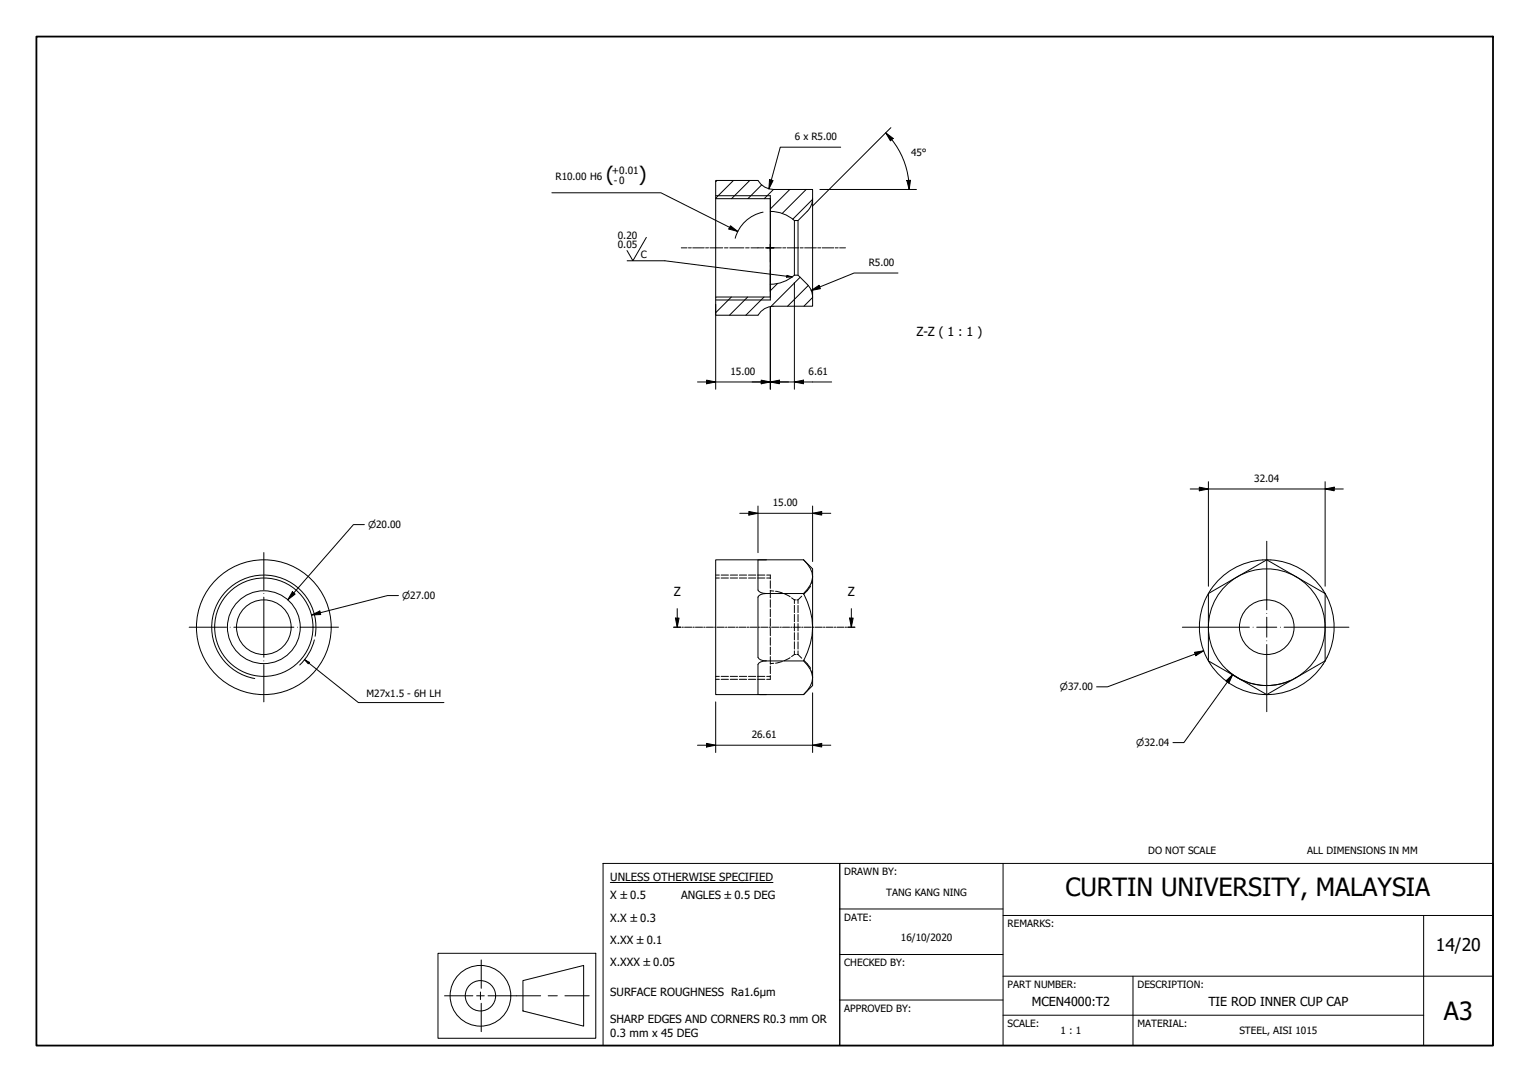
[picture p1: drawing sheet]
<svg xmlns="http://www.w3.org/2000/svg" width="420mm" height="297mm" viewBox="0 0 420 297" stroke-linecap="round" stroke-linejoin="round" font-family="sans-serif">
<!-- layer: Hatch (ISO) -->
<g fill="none" stroke="#000" stroke-width=".27">
<path d="M196.9 49.5l-.4 .4M201.4 49.5l-4.9 4.9M205.9 49.5l-5 5M209.2 50.7l-3.8 3.8M212.4 52l-2.5 2.5M216.9 52l-5.4 5.4M221.4 52l-6.6 6.6M223.1 54.8l-5.4 5.4M213.5 77.8l-2 2M219.7 76.1l-8 8.1M221.9 78.4l-5.6 5.7M200.8 81.5l-4.3 4.3"/>
<path d="M205.3 81.5l-5 5M209.8 81.5l-5 5M223.1 81.7l-2.3 2.4"/>
</g>
<!-- layer: Hidden (ISO) -->
<g fill="none" stroke="#000" stroke-width=".27">
<path d="M196.5 158.7h1M196.5 157.9h1M198 158.7h2M198 157.9h2M200.5 158.7h2M200.5 157.9h2M203 158.7h2M203 157.9h2M205.5 158.7h2M205.5 157.9h2M208 158.7h2M208 157.9h2"/>
<path d="M210.5 158.7h1M210.5 157.9h1v1M211.5 159.4v2.1M223.1 158.6l-.2 1.5M211.5 162.2l1 .1M211.5 162v2.1M211.5 164.6v2.1M211.5 167.2v2.1M211.5 169.8v2.1M211.5 172.4v2.1M211.5 175.1v2M211.5 177.6v2.1"/>
<path d="M213 162.3l1.8 .5M215.3 162.9l1.7 .9M217.4 164.1l.7 .6M218.1 164.7v1M218.1 166.2v2M218.1 168.7v2M218.1 171.2v2M218.1 173.7v2M218.1 176.2v2M218.1 178.7v1M218.1 179.7h.4M218.1 164.7h.4"/>
<path d="M218.1 179.7l-.7 .6M218.8 179.7h.3M218.8 164.7h.3M219.1 166.2v2M219.1 168.7v2M219.1 171.2v2M219.1 173.7v2M219.1 176.2v2M219.1 178.7v1M219.1 179.7l1.1 1M220.2 163.7l-1.1 1v1M222.6 160.9l-1.9 2.3"/>
<path d="M196.5 185.7h1M196.5 186.5h1M198 185.7h2M198 186.5h2M200.5 185.7h2M200.5 186.5h2M203 185.7h2M203 186.5h2M205.5 185.7h2M205.5 186.5h2M208 185.7h2M208 186.5h2"/>
<path d="M210.5 185.7h1M211.5 185.5v1h-1M211.5 180.3v2M211.5 182.9v2M212.5 182.1l-1 .1M214.8 181.6l-1.8 .5M217 180.5l-1.7 .9M220.7 181.2l1.9 2.3M222.9 184.2l.2 1.6"/>
</g>
<!-- layer: Visible (ISO) -->
<g fill="none" stroke="#000" stroke-width=".27">
<path d="M196.5 54.5h15v3.5a10 10 0 0 1 6.7 2.5M196.5 54.5v27M211.5 53.7v28.7M223.1 54.5l-.2 1.6-.8 1.5-3 2.9h-1M223.1 54.5v-2.5h-10.6a5 5 0 0 1-4.3-2.5h-11.7v5M223.1 54.5v27.1M218.1 75.5h1l3 3 .8 1.5 .2 1.6M218.1 60.5v15M218.1 75.5a10 10 0 0 1-6.6 2.5M219.1 60.5v15M211.5 81.5h-15v5h11.7a5 5 0 0 1 4.3-2.4h10.6v-2.5M210.4 153.7h-2.2v8.3a2.38 2.38 0 0 0 2.2 .9"/>
<path d="M210.4 153.7h-13.9v37h13.9M210.4 153.7h10.3M220.7 153.7a6.2 6.2 0 0 1 2.3 5.8l-.5 1.1-1.8 2.3a18.5 18.5 0 0 1 0 18.5 6.2 6.2 0 0 1 2.3 5.8l-.5 1.1-1.8 2.4M220.7 153.7l2.4 2.5v32l-2.4 2.5M339.9 158.3l8-4.6 8 4.6M339.9 158.3l-8.1 4.6v9.3M339.9 158.3a16 16 0 0 0-8.1 13.9M339.9 158.3a16 16 0 0 1 16 0M355.9 158.3a16 16 0 0 1 0 27.8M355.9 158.3l8 4.6M210.4 162.9a2.3 2.3 0 0 0-2.2 1v16.6a2.29 2.29 0 0 0 2.2 .9M210.4 162.9h10.3"/>
<path d="M331.8 172.2v9.2l8.1 4.7M331.8 172.2a16 16 0 0 0 8.1 13.9M332.4 162a18.5 18.5 0 0 1 31.5 .9M332.4 162a18.5 18.5 0 0 0 5.7 25.9 18.5 18.5 0 0 0 25.8-6.5M363.9 162.9a18.5 18.5 0 0 1 .5 17.6M363.9 162.9v18.5M210.4 181.4a2.35 2.35 0 0 0-2.2 1v8.2l2.2 .1M210.4 190.7h10.3M210.4 181.4h10.3M339.9 186.1a16 16 0 0 0 16 0M339.9 186.1l8 4.6 8-4.6M363.9 181.4l-8 4.7"/>
<path d="M364.4 180.5l-.5 .9"/>
<circle cx="72.4" cy="172.2" r="18.5"/>
<circle cx="72.4" cy="172.2" r="13.5"/>
<circle cx="72.4" cy="172.2" r="10"/>
<circle cx="72.4" cy="172.2" r="7.5"/>
<circle cx="347.9" cy="172.2" r="7.5"/>
</g>
<!-- layer: Visible Narrow (ISO) -->
<path d="M196.5 53.7h15M196.5 82.4h15M86.5 174.7a14.3 14.3 0 0 0-11.6-16.6 14.3 14.3 0 0 0-16.5 11.6 14.3 14.3 0 0 0 11.6 16.6" fill="none" stroke="#000" stroke-width=".27"/>
<!-- layer: Section Line (ISO) -->
<g fill="none" stroke="#000" stroke-width=".27">
<path d="M185 172.2h1.9M185.5 169.7h1l-.5 2.5zM186 167.1v5.1M187.3 172.2h.4M188 172.2h1.9M190.3 172.2h.4M191 172.2h1.9M193.3 172.2h.3M194 172.2h1.9M196.2 172.2h.4M197 172.2h1.9M199.2 172.2h.4"/>
<path d="M199.9 172.2h2M202.2 172.2h.4M202.9 172.2h2M205.2 172.2h.4M205.9 172.2h2M208.2 172.2h.4M208.9 172.2h2M211.2 172.2h.4M211.9 172.2h1.9M214.2 172.2h.4M214.9 172.2h1.9M217.2 172.2h.4"/>
<path d="M217.9 172.2h1.9M220.1 172.2h.4M220.9 172.2h1.9M223.1 172.2h.4M223.9 172.2h1.9M226.1 172.2h.4M226.8 172.2h2M229.1 172.2h.4M229.8 172.2h2M232.1 172.2h.4M232.8 172.2h2M233.3 169.7h1l-.5 2.5z"/>
<path d="M233.8 167.1v5.1"/>
</g>
<g fill="#000">
<path d="M185.5 169.7h1l-.5 2.5z" fill-rule="evenodd"/>
<path d="M233.3 169.7h1l-.5 2.5z" fill-rule="evenodd"/>
</g>
<!-- layer: Border (ISO) -->
<path d="M10 10h400v277h-400z" fill="none" stroke="#000" stroke-width=".5"/>
<!-- layer: Title (ISO) -->
<g fill="none" stroke="#000" stroke-width=".27">
<path d="M165.6 237h65v50h-65zM230.6 237h179.4v50h-179.4zM275.5 237v50M167.6 242.3h44.7M230.6 249.5h44.9M275.5 251.3h134.5M391 251.3v35.7M120.3 261.7h43.3v23.3h-43.3zM122.1 273.4h7.8M130.9 273.4h2.1M131.9 272.3v2.1M132.2 263.5v7.8"/>
<path d="M132.2 275.4v7.8M134 273.4h14.5M143.6 269.2l16.7-4.2v16.7l-16.7-4.2zM150.5 273.4h2.6M155.1 273.4h6.7M230.6 274.5h44.9M230.6 262h44.9M275.5 278.7h115.5M275.5 268h134.5M311.1 268v19"/>
<circle cx="131.9" cy="273.4" r="8.3"/>
<circle cx="131.9" cy="273.4" r="4.2"/>
</g>
<!-- layer: Dimension (ISO) -->
<g fill="none" stroke="#000" stroke-width=".27">
<path d="M243.2 36.5l2.1 1.5-.8 .7zM243.2 36.5a22 22 0 0 1 6.5 15.5M244.6 35l-21.5 21.6M151.5 52.9h30l21.1 10.6M209.6 58.2a10 10 0 0 0-7.7 7.2M211.3 49.3l1 .3-1.1 2.2zM225.1 52h26.6M230.9 40.4h-16.6l-3.1 11.4M249 49.6l1-.1-.3 2.5zM200.6 62l2 1.5-2.5-.6zM218.1 77.5v29.4M222.8 79.7l2.1-1.4 .4 1z"/>
<path d="M246.6 75h-12.1l-11.7 4.7M196.5 83.5v23.4M211.5 84.4v22.5M191.5 104.9h36.9M194 104.4l2.5 .5-2.5 .5zM209 104.4l2.5 .5-2.5 .5zM211.5 104.9l2.5-.5v1zM218.1 104.9l2.6-.5v1zM208.2 138.9v12.8M223.1 138.9v15.3M326.8 134.2h42.1M329.3 133.7l2.5 .5-2.5 .5z"/>
<path d="M331.8 132.2v28.7M363.9 134.2l2.5-.5v1zM363.9 132.2v28.7M100.1 144h-3l-18.1 20.7M203.2 140.9h25M205.7 140.4l2.5 .5-2.5 .5zM223.1 140.9l2.6-.5v1zM80.3 162.4l.8 .7-2.1 1.6zM85.5 168.8l2.3-1.1 .3 1zM109.4 163.5h-3l-20.9 5.3M328 179.1l2.5-.4-2.1 1.3zM330.5 178.7l-26.4 9.9h-3"/>
<path d="M196.5 192.7v13.9M223.1 190.2v16.4M336.7 186.9l1.8-1.7-1 2.3zM337 183.9a16 16 0 0 0 10.8 4.3M338.5 185.2l-13.4 18.7h-3M354.1 186.9a16 16 0 0 1-6.1 1.3M191.5 204.6h36.7M194 204.1l2.5 .5-2.5 .5zM223.1 204.6l2.6-.5v1z"/>
</g>
<g fill="#000">
<path d="M243.2 36.5l2.1 1.5-.8 .7z" fill-rule="evenodd"/>
<path d="M211.3 49.3l1 .3-1.1 2.2z" fill-rule="evenodd"/>
<path d="M249 49.6l1-.1-.3 2.5z" fill-rule="evenodd"/>
<path d="M200.6 62l2 1.5-2.5-.6z" fill-rule="evenodd"/>
<path d="M222.8 79.7l2.1-1.4 .4 1z" fill-rule="evenodd"/>
<path d="M194 104.4l2.5 .5-2.5 .5z" fill-rule="evenodd"/>
<path d="M209 104.4l2.5 .5-2.5 .5z" fill-rule="evenodd"/>
<path d="M211.5 104.9l2.5-.5v1z" fill-rule="evenodd"/>
<path d="M218.1 104.9l2.6-.5v1z" fill-rule="evenodd"/>
<path d="M329.3 133.7l2.5 .5-2.5 .5z" fill-rule="evenodd"/>
<path d="M363.9 134.2l2.5-.5v1z" fill-rule="evenodd"/>
<path d="M205.7 140.4l2.5 .5-2.5 .5z" fill-rule="evenodd"/>
<path d="M223.1 140.9l2.6-.5v1z" fill-rule="evenodd"/>
<path d="M80.3 162.4l.8 .7-2.1 1.6z" fill-rule="evenodd"/>
<path d="M85.5 168.8l2.3-1.1 .3 1z" fill-rule="evenodd"/>
<path d="M328 179.1l2.5-.4-2.1 1.3z" fill-rule="evenodd"/>
<path d="M336.7 186.9l1.8-1.7-1 2.3z" fill-rule="evenodd"/>
<path d="M194 204.1l2.5 .5-2.5 .5z" fill-rule="evenodd"/>
<path d="M223.1 204.6l2.6-.5v1z" fill-rule="evenodd"/>
</g>
<!-- layer: Symbol (ISO) -->
<path d="M172.2 71.6h10.4l28.8 3.7M177.5 65.2l-3.7 6.4-1.6-2.8M211.6 75.3l6 .7M216.1 75.6l1.5 .4-1.6 .1zM86.3 175.7a14.3 14.3 0 0 1-4 6.9M83.6 181.1l1.4 .7-.3 .4zM83.6 181.1l14.8 11.8h23.5" fill="none" stroke="#000" stroke-width=".27"/>
<g fill="#000">
<path d="M216.1 75.6l1.5 .4-1.6 .1z" fill-rule="evenodd"/>
<path d="M83.6 181.1l1.4 .7-.3 .4z" fill-rule="evenodd"/>
</g>
<!-- layer: Center Mark (ISO) -->
<g fill="none" stroke="#000" stroke-width=".27">
<path d="M210.5 68h1h-1M211.5 67v1v-1M211.5 69v-1v4M211.5 73h.1M211.5 74v6M212.5 68h-1h1M72.5 151.7v10.2M347.9 148.6v18.8M52 172.2h10.2M63.2 172.2h.1M64.2 172.2h16.5M72.5 162.9h.1"/>
<path d="M72.5 163.9v16.5M81.7 172.2h.1M82.7 172.2h10.3M324.7 172.2h18.4M344.1 172.2h.1M345.1 172.2h5.5M347.9 168.4h.1M347.9 169.4v5.5M347.9 175.9h.1M347.9 176.9v18.5M351.6 172.2h.1M352.6 172.2h17.8"/>
<path d="M72.5 181.4h.1M72.5 182.4v10.3"/>
</g>
<!-- layer: Centerline (ISO) -->
<g fill="none" stroke="#000" stroke-width=".27">
<path d="M187.1 68h1.6M189.1 68h.7M190.2 68h3.2M193.8 68h.8M195 68h3.5M199 68h.9M200.4 68h3.9M204.8 68h.9M206.2 68h3.6M210.2 68h.8M211.4 68h3.2M215 68h.8"/>
<path d="M216.2 68h3.2M219.8 68h.8M221 68h3.2M224.6 68h.8M225.8 68h3.2M229.4 68h.8M230.6 68h1.6"/>
</g>
<g font-size="6.9">
<text x="292.6" y="246.1">CURTIN UNIVERSITY, MALAYSIA</text>
<text x="396.5" y="280">A3</text>
</g>
<g font-size="5.5">
<text x="166.4" y="49.8">(</text>
<text x="175.4" y="49.8">)</text>
</g>
<text font-size="4.8" x="394.3" y="261.1">14/20</text>
<g font-size="3.4">
<text x="251.7" y="92.4">Z-Z ( 1 : 1 )</text>
<text x="185" y="163.6">Z</text>
<text x="232.8" y="163.6">Z</text>
<text x="283.4" y="276.2">MCEN4000:T2</text>
<text x="331.8" y="276.2">TIE ROD INNER CUP CAP</text>
</g>
<g font-size="3.1">
<text x="167.6" y="241.8">UNLESS OTHERWISE SPECIFIED</text>
<text x="167.6" y="246.9">X ±0.5</text>
<text x="187.1" y="246.9">ANGLES ±0.5 DEG</text>
<text x="167.6" y="253">X.X ±0.3</text>
<text x="167.6" y="259.1">X.XX ±0.1</text>
<text x="167.6" y="265.1">X.XXX ±0.05</text>
<text x="167.6" y="273.5">SURFACE ROUGHNESS Ra1.6µm</text>
<text x="167.6" y="280.9">SHARP EDGES AND CORNERS R0.3 mm OR</text>
<text x="167.6" y="284.6">0.3 mm x 45 DEG</text>
</g>
<g font-size="2.7">
<text x="218.3" y="38.4">6 x R5.00</text>
<text x="168" y="47.6">+0.01</text>
<text x="250.2" y="42.8">45°</text>
<text x="152.5" y="49.3">R10.00 H6</text>
<text x="168.6" y="50.4">- 0</text>
<text x="169.7" y="65.5">0.20</text>
<text x="169.7" y="68.1">0.05</text>
<text x="176" y="70.7">C</text>
<text x="238.5" y="72.9">R5.00</text>
<text x="200.6" y="102.8">15.00</text>
<text x="222" y="102.8">6.61</text>
<text x="344.5" y="132.2">32.04</text>
<text x="212.2" y="138.9">15.00</text>
<text x="100.7" y="191.3">M27x1.5 - 6H LH</text>
<text x="206.4" y="202.5">26.61</text>
<text x="315.3" y="234.4">DO NOT SCALE</text>
<text x="359" y="234.4">ALL DIMENSIONS IN MM</text>
<text x="231.9" y="240.3">DRAWN BY:</text>
<text x="243.4" y="245.9">TANG KANG NING</text>
<text x="231.9" y="252.8">DATE:</text>
<text x="276.7" y="254.6">REMARKS:</text>
<text x="247.4" y="258.2">16/10/2020</text>
<text x="231.9" y="265.3">CHECKED BY:</text>
<text x="276.7" y="271.2">PART NUMBER:</text>
<text x="312.4" y="271.3">DESCRIPTION:</text>
<text x="231.9" y="277.8">APPROVED BY:</text>
<text x="276.7" y="282">SCALE:</text>
<text x="312.4" y="282">MATERIAL:</text>
<text x="291.3" y="284">1 : 1</text>
<text x="340.4" y="284">STEEL, AISI 1015</text>
</g>
<g font-size="2.6">
<text x="101.1" y="145">⌀20.00</text>
<text x="110.4" y="164.5">⌀27.00</text>
<text x="291.1" y="189.5">⌀37.00</text>
<text x="312" y="204.8">⌀32.04</text>
</g>
</svg>
